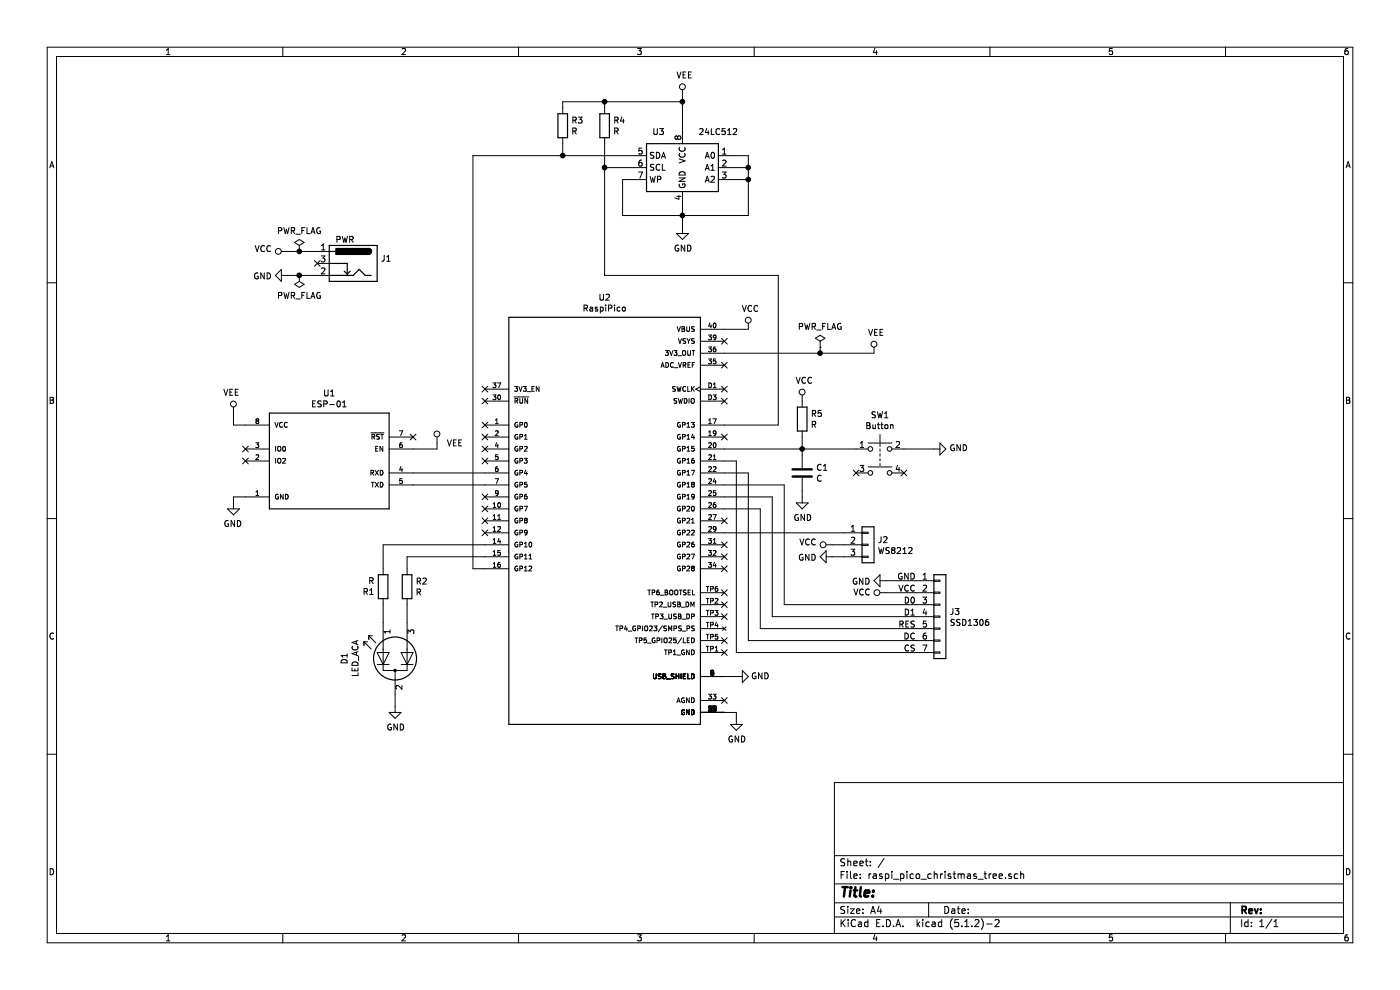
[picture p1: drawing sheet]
EESchema Schematic File Version 4
LIBS:raspi_pico_christmas_tree-cache
EELAYER 29 0
EELAYER END
$Descr A4 11693 8268
encoding utf-8
Sheet 1 1
Title ""
Date ""
Rev ""
Comp ""
Comment1 ""
Comment2 ""
Comment3 ""
Comment4 ""
$EndDescr
Wire Wire Line
	6050 2750 6250 2750
Wire Wire Line
	2650 2300 2500 2300
$Comp
L power:PWR_FLAG #FLG01
U 1 1
P 2500 2100
F 0 "#FLG01" H 2500 2175 50  0001 C CNN
F 1 "PWR_FLAG" H 2500 2273 50  0000 C CNN
F 2 "" H 2500 2100 50  0001 C CNN
F 3 "~" H 2500 2100 50  0001 C CNN
	1    2500 2100
	1    0    0    -1  
$EndComp
Wire Wire Line
	2500 2100 2650 2100
Connection ~ 2500 2100
$Comp
L power:VCC #PWR01
U 1 1
P 2400 2100
F 0 "#PWR01" H 2400 1950 50  0001 C CNN
F 1 "VCC" V 2418 2227 50  0000 L CNN
F 2 "" H 2400 2100 50  0001 C CNN
F 3 "" H 2400 2100 50  0001 C CNN
	1    2400 2100
	0    -1   -1   0   
$EndComp
Wire Wire Line
	2400 2100 2500 2100
$Comp
L power:VCC #PWR010
U 1 1
P 6250 2750
F 0 "#PWR010" H 6250 2600 50  0001 C CNN
F 1 "VCC" H 6267 2923 50  0000 C CNN
F 2 "" H 6250 2750 50  0001 C CNN
F 3 "" H 6250 2750 50  0001 C CNN
	1    6250 2750
	1    0    0    -1  
$EndComp
$Comp
L power:GND #PWR04
U 1 1
P 2400 2300
F 0 "#PWR04" H 2400 2050 50  0001 C CNN
F 1 "GND" V 2405 2172 50  0000 R CNN
F 2 "" H 2400 2300 50  0001 C CNN
F 3 "" H 2400 2300 50  0001 C CNN
	1    2400 2300
	0    1    1    0   
$EndComp
$Comp
L power:GND #PWR08
U 1 1
P 5700 1900
F 0 "#PWR08" H 5700 1650 50  0001 C CNN
F 1 "GND" H 5705 1727 50  0000 C CNN
F 2 "" H 5700 1900 50  0001 C CNN
F 3 "" H 5700 1900 50  0001 C CNN
	1    5700 1900
	1    0    0    -1  
$EndComp
$Comp
L power:GND #PWR09
U 1 1
P 6150 6000
F 0 "#PWR09" H 6150 5750 50  0001 C CNN
F 1 "GND" H 6155 5827 50  0000 C CNN
F 2 "" H 6150 6000 50  0001 C CNN
F 3 "" H 6150 6000 50  0001 C CNN
	1    6150 6000
	1    0    0    -1  
$EndComp
Wire Wire Line
	6050 5950 6150 5950
Wire Wire Line
	6150 5950 6150 6000
$Comp
L power:GND #PWR03
U 1 1
P 1950 4200
F 0 "#PWR03" H 1950 3950 50  0001 C CNN
F 1 "GND" H 1955 4027 50  0000 C CNN
F 2 "" H 1950 4200 50  0001 C CNN
F 3 "" H 1950 4200 50  0001 C CNN
	1    1950 4200
	-1   0    0    -1  
$EndComp
Wire Wire Line
	1950 4200 1950 4150
Wire Wire Line
	1950 4150 2050 4150
$Comp
L power:GND #PWR012
U 1 1
P 6700 4150
F 0 "#PWR012" H 6700 3900 50  0001 C CNN
F 1 "GND" H 6705 3977 50  0000 C CNN
F 2 "" H 6700 4150 50  0001 C CNN
F 3 "" H 6700 4150 50  0001 C CNN
	1    6700 4150
	1    0    0    -1  
$EndComp
$Comp
L power:GND #PWR05
U 1 1
P 3300 5900
F 0 "#PWR05" H 3300 5650 50  0001 C CNN
F 1 "GND" H 3305 5727 50  0000 C CNN
F 2 "" H 3300 5900 50  0001 C CNN
F 3 "" H 3300 5900 50  0001 C CNN
	1    3300 5900
	1    0    0    -1  
$EndComp
Wire Wire Line
	3300 5900 3300 5800
Wire Wire Line
	6050 3750 6700 3750
Wire Wire Line
	6700 3650 6700 3750
Connection ~ 6700 3750
Wire Wire Line
	6700 3750 7150 3750
$Comp
L power:VCC #PWR011
U 1 1
P 6700 3350
F 0 "#PWR011" H 6700 3200 50  0001 C CNN
F 1 "VCC" H 6717 3523 50  0000 C CNN
F 2 "" H 6700 3350 50  0001 C CNN
F 3 "" H 6700 3350 50  0001 C CNN
	1    6700 3350
	1    0    0    -1  
$EndComp
$Comp
L power:PWR_FLAG #FLG02
U 1 1
P 6850 2900
F 0 "#FLG02" H 6850 2975 50  0001 C CNN
F 1 "PWR_FLAG" H 6850 3073 50  0000 C CNN
F 2 "" H 6850 2900 50  0001 C CNN
F 3 "~" H 6850 2900 50  0001 C CNN
	1    6850 2900
	1    0    0    -1  
$EndComp
$Comp
L power:VEE #PWR015
U 1 1
P 7300 2950
F 0 "#PWR015" H 7300 2800 50  0001 C CNN
F 1 "VEE" H 7317 3123 50  0000 C CNN
F 2 "" H 7300 2950 50  0001 C CNN
F 3 "" H 7300 2950 50  0001 C CNN
	1    7300 2950
	1    0    0    -1  
$EndComp
Wire Wire Line
	6050 2950 6850 2950
Wire Wire Line
	6850 2900 6850 2950
Connection ~ 6850 2950
Wire Wire Line
	6850 2950 7300 2950
Wire Wire Line
	6700 3800 6700 3750
Wire Wire Line
	6700 4150 6700 4100
$Comp
L power:GND #PWR018
U 1 1
P 7800 3750
F 0 "#PWR018" H 7800 3500 50  0001 C CNN
F 1 "GND" V 7805 3622 50  0000 R CNN
F 2 "" H 7800 3750 50  0001 C CNN
F 3 "" H 7800 3750 50  0001 C CNN
	1    7800 3750
	0    -1   -1   0   
$EndComp
Wire Wire Line
	7800 3750 7550 3750
Wire Wire Line
	3200 5050 3200 5200
Wire Wire Line
	3400 5050 3400 5200
Wire Wire Line
	6100 1300 6250 1300
Wire Wire Line
	6250 1300 6250 1400
Wire Wire Line
	6250 1400 6100 1400
Wire Wire Line
	6100 1500 6250 1500
Wire Wire Line
	6250 1500 6250 1400
Connection ~ 6250 1400
Wire Wire Line
	5700 1700 5700 1800
Wire Wire Line
	5700 1800 6250 1800
Wire Wire Line
	6250 1800 6250 1500
Connection ~ 5700 1800
Wire Wire Line
	5700 1800 5700 1900
Connection ~ 6250 1500
Wire Wire Line
	5700 1800 5200 1800
Wire Wire Line
	5200 1800 5200 1500
Wire Wire Line
	5200 1500 5300 1500
Wire Wire Line
	1950 3450 1950 3550
Wire Wire Line
	1950 3550 2050 3550
$Comp
L power:VEE #PWR07
U 1 1
P 5700 800
F 0 "#PWR07" H 5700 650 50  0001 C CNN
F 1 "VEE" H 5717 973 50  0000 C CNN
F 2 "" H 5700 800 50  0001 C CNN
F 3 "" H 5700 800 50  0001 C CNN
	1    5700 800 
	1    0    0    -1  
$EndComp
Wire Wire Line
	5300 1400 5050 1400
Wire Wire Line
	5050 1200 5050 1400
Connection ~ 5050 1400
Wire Wire Line
	6050 3550 6500 3550
Wire Wire Line
	5050 2300 6500 2300
Wire Wire Line
	6500 2300 6500 3550
Wire Wire Line
	5050 1400 5050 2300
Wire Wire Line
	3950 1300 3950 4750
Wire Wire Line
	3950 4750 4050 4750
Wire Wire Line
	3950 1300 4700 1300
Wire Wire Line
	5700 800  5700 850 
Wire Wire Line
	5050 900  5050 850 
Wire Wire Line
	5050 850  5700 850 
Connection ~ 5700 850 
Wire Wire Line
	5700 850  5700 1100
Wire Wire Line
	4700 900  4700 850 
Wire Wire Line
	4700 850  5050 850 
Connection ~ 5050 850 
Wire Wire Line
	4700 1200 4700 1300
Connection ~ 4700 1300
Wire Wire Line
	4700 1300 5300 1300
NoConn ~ 3450 3650
NoConn ~ 2050 3750
NoConn ~ 2050 3850
Wire Wire Line
	3450 3750 3650 3750
Wire Wire Line
	3650 3750 3650 3700
$Comp
L power:VEE #PWR06
U 1 1
P 3650 3700
F 0 "#PWR06" H 3650 3550 50  0001 C CNN
F 1 "VEE" H 3500 3700 50  0000 C CNN
F 2 "" H 3650 3700 50  0001 C CNN
F 3 "" H 3650 3700 50  0001 C CNN
	1    3650 3700
	-1   0    0    -1  
$EndComp
$Comp
L power:VEE #PWR02
U 1 1
P 1950 3450
F 0 "#PWR02" H 1950 3300 50  0001 C CNN
F 1 "VEE" H 1967 3623 50  0000 C CNN
F 2 "" H 1950 3450 50  0001 C CNN
F 3 "" H 1950 3450 50  0001 C CNN
	1    1950 3450
	-1   0    0    -1  
$EndComp
Wire Wire Line
	3200 4550 4050 4550
Wire Wire Line
	3400 4750 3400 4650
Wire Wire Line
	3400 4650 4050 4650
Wire Wire Line
	3200 4550 3200 4750
NoConn ~ 7550 3950
NoConn ~ 7150 3950
NoConn ~ 2650 2200
$Comp
L power:GND #PWR014
U 1 1
P 6950 4650
F 0 "#PWR014" H 6950 4400 50  0001 C CNN
F 1 "GND" V 6955 4522 50  0000 R CNN
F 2 "" H 6950 4650 50  0001 C CNN
F 3 "" H 6950 4650 50  0001 C CNN
	1    6950 4650
	0    1    1    0   
$EndComp
Wire Wire Line
	6950 4650 7050 4650
$Comp
L power:VCC #PWR013
U 1 1
P 6950 4550
F 0 "#PWR013" H 6950 4400 50  0001 C CNN
F 1 "VCC" V 6968 4677 50  0000 L CNN
F 2 "" H 6950 4550 50  0001 C CNN
F 3 "" H 6950 4550 50  0001 C CNN
	1    6950 4550
	0    -1   -1   0   
$EndComp
Text Label 7650 5150 2    50   ~ 0
D1
Text Label 7650 5250 2    50   ~ 0
RES
Text Label 7650 5350 2    50   ~ 0
DC
Text Label 7650 5450 2    50   ~ 0
CS
$Comp
L power:VCC #PWR017
U 1 1
P 7400 4950
F 0 "#PWR017" H 7400 4800 50  0001 C CNN
F 1 "VCC" V 7400 5150 50  0000 C CNN
F 2 "" H 7400 4950 50  0001 C CNN
F 3 "" H 7400 4950 50  0001 C CNN
	1    7400 4950
	0    -1   -1   0   
$EndComp
Wire Wire Line
	7650 4950 7400 4950
$Comp
L power:GND #PWR016
U 1 1
P 7400 4850
F 0 "#PWR016" H 7400 4600 50  0001 C CNN
F 1 "GND" V 7405 4722 50  0000 R CNN
F 2 "" H 7400 4850 50  0001 C CNN
F 3 "" H 7400 4850 50  0001 C CNN
	1    7400 4850
	0    1    1    0   
$EndComp
Wire Wire Line
	7650 4850 7400 4850
Text Label 7650 5050 2    50   ~ 0
D0
Text Label 7650 4950 2    50   ~ 0
VCC
Text Label 7650 4850 2    50   ~ 0
GND
Wire Wire Line
	6050 4050 6550 4050
Wire Wire Line
	6550 4050 6550 5050
Wire Wire Line
	6550 5050 7650 5050
Wire Wire Line
	7650 5150 6450 5150
Wire Wire Line
	6450 4150 6050 4150
Wire Wire Line
	6350 4250 6350 5250
Wire Wire Line
	6350 5250 7650 5250
Wire Wire Line
	6050 4250 6350 4250
Wire Wire Line
	6050 4450 7050 4450
Wire Wire Line
	6950 4550 7050 4550
Wire Wire Line
	6450 5150 6450 4150
Wire Wire Line
	6050 3950 6250 3950
Wire Wire Line
	6250 3950 6250 5350
Wire Wire Line
	6250 5350 7650 5350
Wire Wire Line
	6050 3850 6150 3850
Wire Wire Line
	6150 3850 6150 5450
Wire Wire Line
	6150 5450 7650 5450
NoConn ~ 6050 5850
NoConn ~ 6050 5450
NoConn ~ 6050 5350
NoConn ~ 6050 5150
NoConn ~ 6050 5050
NoConn ~ 6050 4950
NoConn ~ 6050 4750
NoConn ~ 6050 4650
NoConn ~ 6050 4550
NoConn ~ 6050 4350
NoConn ~ 6050 3650
NoConn ~ 6050 3350
NoConn ~ 6050 3250
NoConn ~ 6050 3050
NoConn ~ 6050 2850
NoConn ~ 4050 3250
NoConn ~ 4050 3350
NoConn ~ 4050 3550
NoConn ~ 4050 3650
NoConn ~ 4050 3750
NoConn ~ 4050 3850
NoConn ~ 4050 4150
NoConn ~ 4050 4250
NoConn ~ 4050 4350
NoConn ~ 4050 4450
Wire Wire Line
	3450 3950 4050 3950
Wire Wire Line
	3450 4050 4050 4050
$Comp
L power:PWR_FLAG #FLG0101
U 1 1
P 2500 2300
F 0 "#FLG0101" H 2500 2375 50  0001 C CNN
F 1 "PWR_FLAG" H 2500 2473 50  0000 C CNN
F 2 "" H 2500 2300 50  0001 C CNN
F 3 "~" H 2500 2300 50  0001 C CNN
	1    2500 2300
	1    0    0    1   
$EndComp
Connection ~ 2500 2300
Wire Wire Line
	2500 2300 2400 2300
$Comp
L power:GND #PWR0101
U 1 1
P 6150 5650
F 0 "#PWR0101" H 6150 5400 50  0001 C CNN
F 1 "GND" V 6150 5450 50  0000 C CNN
F 2 "" H 6150 5650 50  0001 C CNN
F 3 "" H 6150 5650 50  0001 C CNN
	1    6150 5650
	0    -1   -1   0   
$EndComp
Wire Wire Line
	6150 5650 6050 5650
$Comp
L Memory_EEPROM:24LC512 U3
U 1 1
P 5700 1400
F 0 "U3" H 5900 1700 50  0000 C CNN
F 1 "24LC512" H 5400 1700 50  0000 C CNN
F 2 "Housings_DIP:DIP-8_W7.62mm" H 5700 1400 50  0001 C CNN
F 3 "http://ww1.microchip.com/downloads/en/DeviceDoc/21754M.pdf" H 5700 1400 50  0001 C CNN
	1    5700 1400
	-1   0    0    -1  
$EndComp
$Comp
L Device:LED_Dual_ACA D1
U 1 1
P 3300 5500
F 0 "D1" H 3300 5925 50  0000 C CNN
F 1 "LED_ACA" H 3300 5834 50  0000 C CNN
F 2 "LEDs:LED_D5.0mm-3" H 3300 5500 50  0001 C CNN
F 3 "~" H 3300 5500 50  0001 C CNN
	1    3300 5500
	0    -1   -1   0   
$EndComp
$Comp
L Device:R R5
U 1 1
P 6700 3500
F 0 "R5" H 6770 3546 50  0000 L CNN
F 1 "R" H 6770 3455 50  0000 L CNN
F 2 "Resistors_THT:R_Axial_DIN0207_L6.3mm_D2.5mm_P10.16mm_Horizontal" V 6630 3500 50  0001 C CNN
F 3 "~" H 6700 3500 50  0001 C CNN
	1    6700 3500
	1    0    0    -1  
$EndComp
$Comp
L Device:R R4
U 1 1
P 5050 1050
F 0 "R4" H 5120 1096 50  0000 L CNN
F 1 "R" H 5120 1005 50  0000 L CNN
F 2 "Resistors_THT:R_Axial_DIN0207_L6.3mm_D2.5mm_P10.16mm_Horizontal" V 4980 1050 50  0001 C CNN
F 3 "~" H 5050 1050 50  0001 C CNN
	1    5050 1050
	1    0    0    -1  
$EndComp
$Comp
L Device:R R1
U 1 1
P 3200 4900
F 0 "R1" H 3270 4946 50  0000 L CNN
F 1 "R" H 3270 4855 50  0000 L CNN
F 2 "Resistors_THT:R_Axial_DIN0207_L6.3mm_D2.5mm_P10.16mm_Horizontal" V 3130 4900 50  0001 C CNN
F 3 "~" H 3200 4900 50  0001 C CNN
	1    3200 4900
	-1   0    0    1   
$EndComp
$Comp
L Device:R R2
U 1 1
P 3400 4900
F 0 "R2" H 3470 4946 50  0000 L CNN
F 1 "R" H 3470 4855 50  0000 L CNN
F 2 "Resistors_THT:R_Axial_DIN0207_L6.3mm_D2.5mm_P10.16mm_Horizontal" V 3330 4900 50  0001 C CNN
F 3 "~" H 3400 4900 50  0001 C CNN
	1    3400 4900
	1    0    0    -1  
$EndComp
$Comp
L Device:C C1
U 1 1
P 6700 3950
F 0 "C1" H 6815 3996 50  0000 L CNN
F 1 "C" H 6815 3905 50  0000 L CNN
F 2 "Capacitors_THT:C_Disc_D3.0mm_W2.0mm_P2.50mm" H 6738 3800 50  0001 C CNN
F 3 "~" H 6700 3950 50  0001 C CNN
	1    6700 3950
	1    0    0    -1  
$EndComp
$Comp
L ESP8266-01_ESP-01:ESP8266-01_ESP-01 U1
U 1 1
P 2750 3850
F 0 "U1" H 2750 4417 50  0000 C CNN
F 1 "ESP-01" H 2750 4326 50  0000 C CNN
F 2 "esp01:ESP-01" H 2750 3850 50  0001 L BNN
F 3 "" H 2750 3850 50  0001 L BNN
F 4 "V1.2" H 2750 3850 50  0001 L BNN "PARTREV"
F 5 "AI-Thinker" H 2750 3850 50  0001 L BNN "MANUFACTURER"
F 6 "11.2 mm" H 2750 3850 50  0001 L BNN "MAXIMUM_PACKAGE_HEIGHT"
F 7 "Manufacturer recommendations or IPC 7351B" H 2750 3850 50  0001 L BNN "STANDARD"
	1    2750 3850
	-1   0    0    -1  
$EndComp
$Comp
L Device:R R3
U 1 1
P 4700 1050
F 0 "R3" H 4770 1096 50  0000 L CNN
F 1 "R" H 4770 1005 50  0000 L CNN
F 2 "Resistors_THT:R_Axial_DIN0207_L6.3mm_D2.5mm_P10.16mm_Horizontal" V 4630 1050 50  0001 C CNN
F 3 "~" H 4700 1050 50  0001 C CNN
	1    4700 1050
	1    0    0    -1  
$EndComp
$Comp
L Switch:SW_Push_Dual SW1
U 1 1
P 7350 3750
F 0 "SW1" H 7350 4035 50  0000 C CNN
F 1 "Button" H 7350 3944 50  0000 C CNN
F 2 "stomp:Switches-Push_switch_THD" H 7350 3950 50  0001 C CNN
F 3 "~" H 7350 3950 50  0001 C CNN
	1    7350 3750
	1    0    0    -1  
$EndComp
$Comp
L Connector_Generic:Conn_01x03 J2
U 1 1
P 7250 4550
F 0 "J2" H 7330 4592 50  0000 L CNN
F 1 "WS8212" H 7330 4501 50  0000 L CNN
F 2 "def-footprints:CONN_HEADER_1_3" H 7250 4550 50  0001 C CNN
F 3 "~" H 7250 4550 50  0001 C CNN
	1    7250 4550
	1    0    0    -1  
$EndComp
$Comp
L Connector_Generic:Conn_01x07 J3
U 1 1
P 7850 5150
F 0 "J3" H 7930 5192 50  0000 L CNN
F 1 "SSD1306" H 7930 5101 50  0000 L CNN
F 2 "Pin_Headers:Pin_Header_Straight_1x07_Pitch2.54mm" H 7850 5150 50  0001 C CNN
F 3 "~" H 7850 5150 50  0001 C CNN
	1    7850 5150
	1    0    0    -1  
$EndComp
$Comp
L Connector:Barrel_Jack_Switch J1
U 1 1
P 2950 2200
F 0 "J1" H 2720 2242 50  0000 R CNN
F 1 "PWR" H 3100 2400 50  0000 R CNN
F 2 "Connectors:BARREL_JACK" H 3000 2160 50  0001 C CNN
F 3 "~" H 3000 2160 50  0001 C CNN
	1    2950 2200
	-1   0    0    -1  
$EndComp
$Comp
L raspberrypi_pico:SC0915 U2
U 1 1
P 5050 4350
F 0 "U2" H 5050 6217 50  0000 C CNN
F 1 "RaspiPico" H 5050 6126 50  0000 C CNN
F 2 "raspberrypi_pico:MODULE_SC0915" H 5050 4350 50  0001 L BNN
F 3 "" H 5050 4350 50  0001 L BNN
F 4 "1.6" H 5050 4350 50  0001 L BNN "PARTREV"
F 5 "Raspberry Pi" H 5050 4350 50  0001 L BNN "MANUFACTURER"
F 6 "3.73mm" H 5050 4350 50  0001 L BNN "MAXIMUM_PACKAGE_HEIGHT"
F 7 "Manufacturer Recommendations" H 5050 4350 50  0001 L BNN "STANDARD"
	1    5050 4350
	1    0    0    -1  
$EndComp
$EndSCHEMATC
